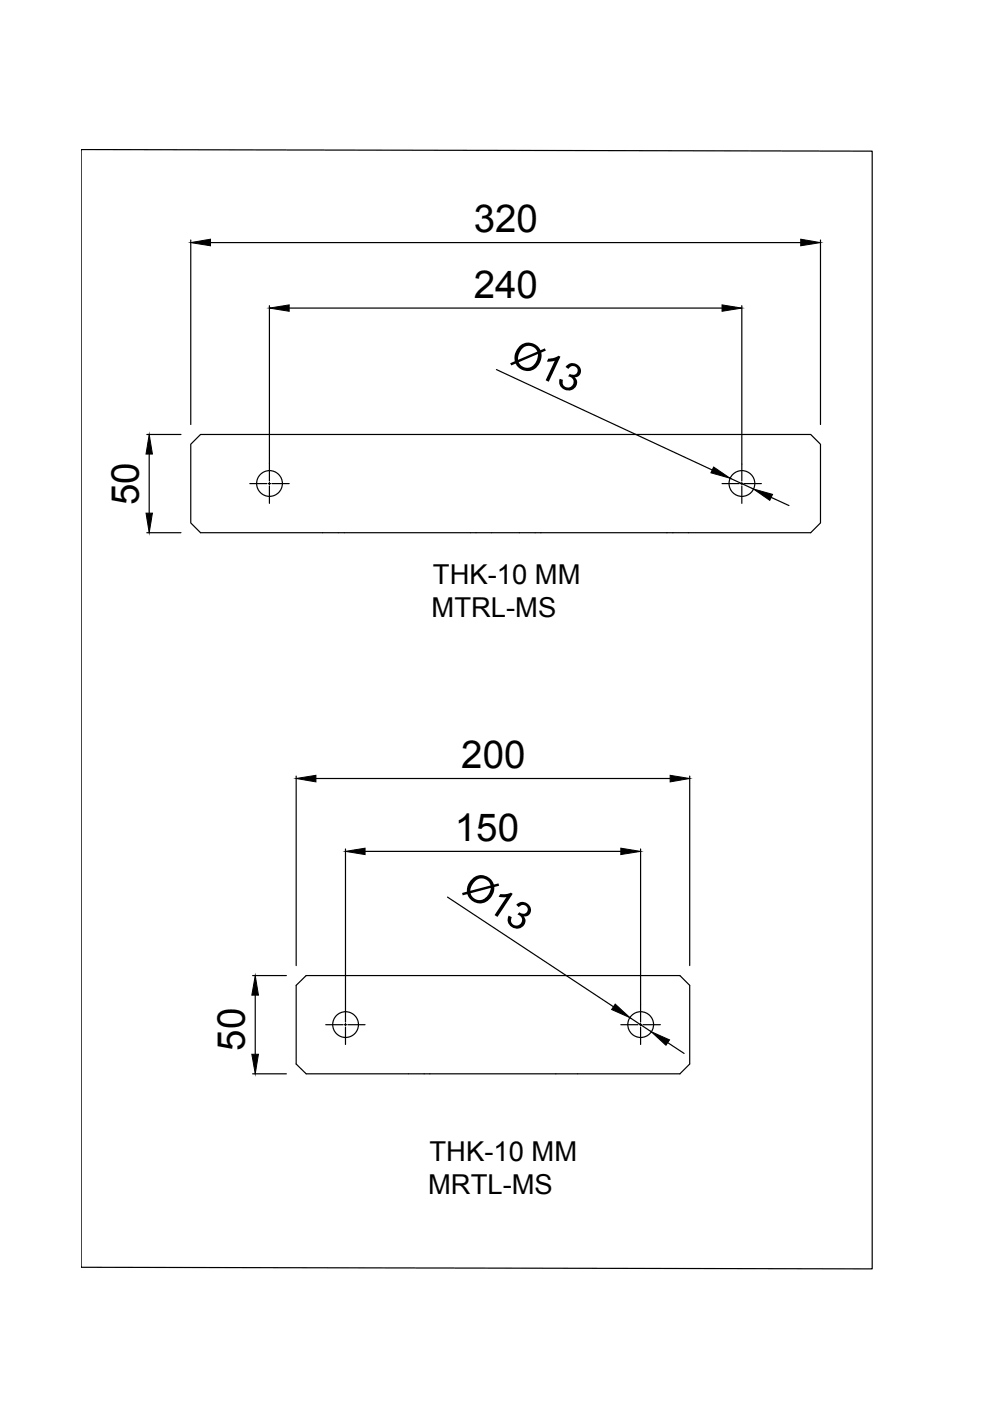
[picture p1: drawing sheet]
<svg xmlns="http://www.w3.org/2000/svg" width="210mm" height="297mm" viewBox="0 0 210 297" stroke-linecap="round" stroke-linejoin="round" font-family="sans-serif">
<!-- layer: 0 -->
<g fill="none" stroke="#000" stroke-width=".25">
<path d="M17.2 31.7l167.7 .3v237l-167.7-.3zM40.4 50.9v39.1M44.6 51.4h125.2M174 50.9v39.1M57.1 64.8v37.2M61.3 65.3h91.8M105.3 78.4l45.7 21.3M157.3 64.8v37.2M31.1 92.1h7.3M31.6 96.3v12.5M40.4 94.2l2.1-2.1h129.4l2.1 2.1v16.7l-2.1 2h-129.4l-2.1-2zM31.1 112.9h7.3"/>
<path d="M53 102.5h3.6M56.9 102.5h.5M57.1 102.3v.5M57.1 103.1v3.6M57.7 102.5h3.6M153.1 102.5h3.6M154.8 101.4l4.9 2.3M157 102.5h.5M157.3 102.3v.5M157.3 103.1v3.6M157.8 102.5h3.6M163.5 105.5l3.8 1.7"/>
<path d="M62.8 164.5v40.2M67 165.1h75.1M146.2 164.5v40.2M73.3 180v36.7M77.4 180.5h54.2M94.9 190.2l35.2 23.2M135.8 180v36.7M53.6 206.8h7.1M54.1 211v12.5M62.8 208.9l2.1-2.1h79.3l2 2.1v16.7l-2 2.1h-79.3l-2.1-2.1zM69.1 217.3h3.6M73 217.3h.5"/>
<path d="M73.3 217v.5M73.3 217.8v3.6M73.8 217.3h3.6M131.6 217.3h3.7M133.6 215.8l4.5 2.9M135.6 217.3h.5M135.8 217v.5M135.8 217.8v3.6M136.4 217.3h3.6M53.6 227.7h7.1M141.6 221.1l3.4 2.3"/>
<circle cx="57.1" cy="102.5" r="2.73"/>
<circle cx="157.3" cy="102.5" r="2.73"/>
<circle cx="73.3" cy="217.2" r="2.73"/>
<circle cx="135.8" cy="217.2" r="2.73"/>
</g>
<g fill="#000" stroke="#000" stroke-width=".21">
<path d="M40.4 51.4l4.2-.7v1.4zM169.8 50.7l4.2 .7-4.2 .7zM57.1 65.3l4.2-.7v1.4zM153.1 64.6l4.2 .7-4.2 .7zM31.6 92.1l.7 4.2h-1.3zM151.3 99l3.5 2.4-4.1-1.2zM31 108.8h1.3l-.7 4.1zM159.7 103.7l4.1 1.1-.6 1.3zM62.8 165.1l4.2-.7v1.4zM73.3 180.5l4.1-.7v1.4zM131.6 179.8l4.2 .7-4.2 .7zM142.1 164.4l4.1 .7-4.1 .7z"/>
<path d="M54.1 206.8l.7 4.2h-1.4zM130.4 212.9l3.2 2.9-3.9-1.8zM53.4 223.5h1.4l-.7 4.2zM138.1 218.7l3.9 1.8-.8 1.1z"/>
</g>
<g font-size="8.2">
<text x="100.4" y="49.2">320</text>
<text x="100.5" y="63.1">240</text>
<text x="107.8" y="77" transform="rotate(25 107.8 77)">Ø13</text>
<text x="29.4" y="107.1" transform="rotate(-90 29.4 107.1)">50</text>
<text x="97.8" y="162.9">200</text>
<text x="96.4" y="178.3">150</text>
<text x="97.6" y="189.2" transform="rotate(33 97.6 189.2)">Ø13</text>
<text x="51.9" y="222.8" transform="rotate(-90 51.9 222.8)">50</text>
</g>
<g font-size="5.8">
<text x="91.8" y="123.9">THK-10 MM</text>
<text x="91.5" y="130.9">MTRL-MS</text>
<text x="91.1" y="246.2">THK-10 MM</text>
<text x="90.8" y="253.2">MRTL-MS</text>
</g>
</svg>
